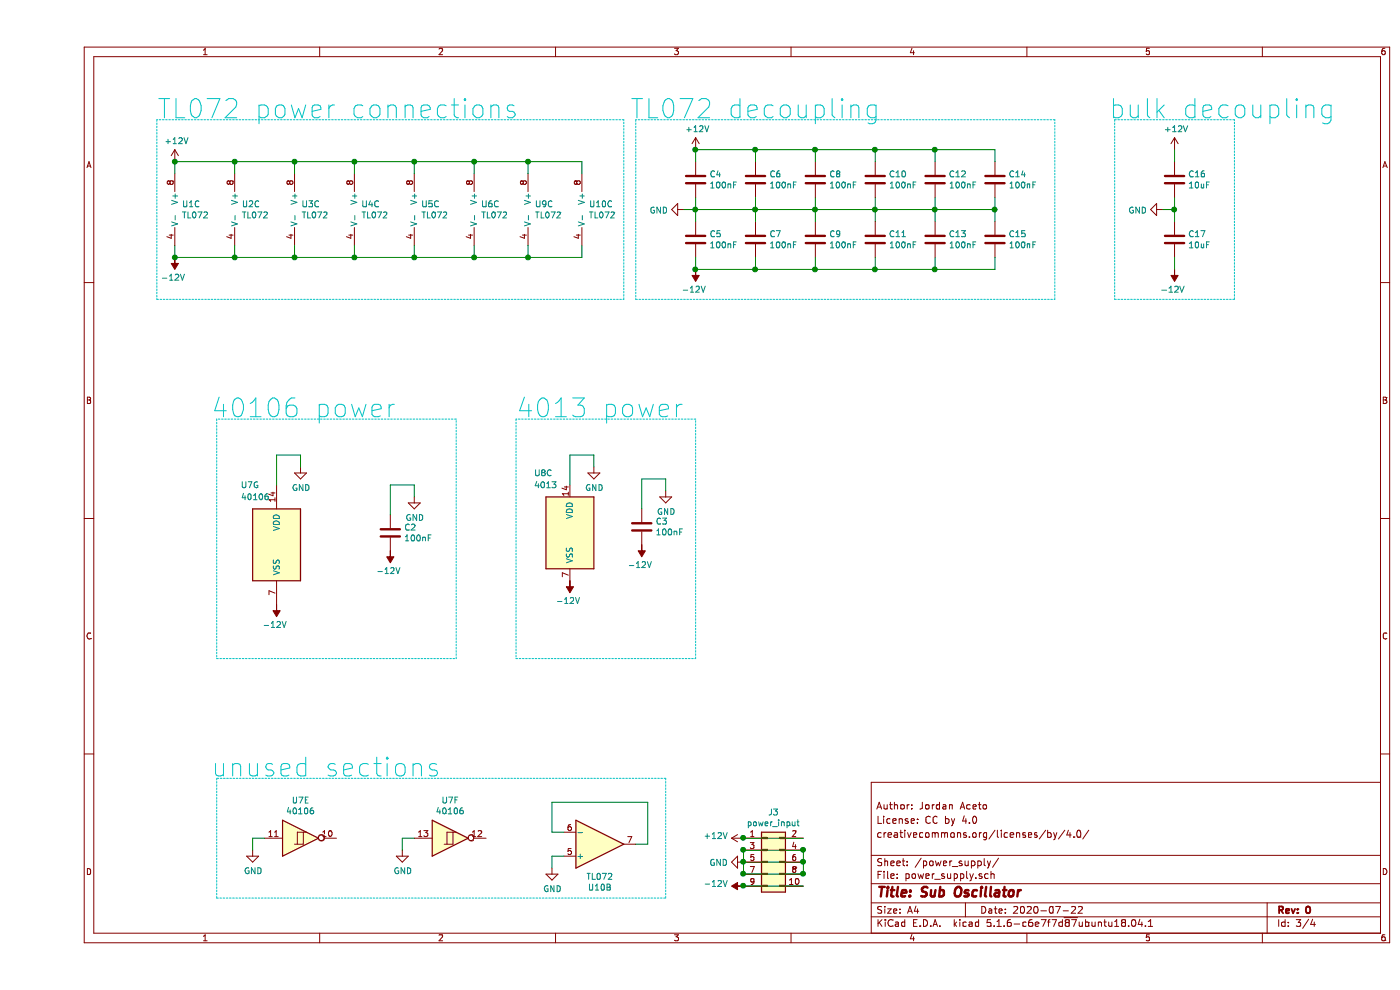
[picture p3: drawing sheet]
EESchema Schematic File Version 4
EELAYER 30 0
EELAYER END
$Descr A4 11693 8268
encoding utf-8
Sheet 3 4
Title "Sub Oscillator"
Date "2020-07-22"
Rev "0"
Comp ""
Comment1 "creativecommons.org/licenses/by/4.0/"
Comment2 "License: CC by 4.0"
Comment3 "Author: Jordan Aceto"
Comment4 ""
$EndDescr
$Comp
L 4xxx:40106 U?
U 7 1
P 2000 4550
AR Path="/5EE5C265/5EE828C8" Ref="U?"  Part="2" 
AR Path="/5EE5F4A3/5EE828C8" Ref="U7"  Part="7" 
F 0 "U7" H 1700 5050 50  0000 L CNN
F 1 "40106" H 1700 4950 50  0000 L CNN
F 2 "Package_SO:SOIC-14_3.9x8.7mm_P1.27mm" H 2000 4550 50  0001 C CNN
F 3 "https://assets.nexperia.com/documents/data-sheet/HEF40106B.pdf" H 2000 4550 50  0001 C CNN
	7    2000 4550
	1    0    0    -1  
$EndComp
$Comp
L power:GND #PWR021
U 1 1
P 4650 3900
F 0 "#PWR021" H 4650 3650 50  0001 C CNN
F 1 "GND" H 4655 3727 50  0000 C CNN
F 2 "" H 4650 3900 50  0001 C CNN
F 3 "" H 4650 3900 50  0001 C CNN
	1    4650 3900
	1    0    0    -1  
$EndComp
Wire Wire Line
	4650 3900 4650 3800
Wire Wire Line
	4650 3800 4450 3800
Wire Wire Line
	4450 3800 4450 4050
$Comp
L power:GND #PWR016
U 1 1
P 2200 3900
F 0 "#PWR016" H 2200 3650 50  0001 C CNN
F 1 "GND" H 2205 3727 50  0000 C CNN
F 2 "" H 2200 3900 50  0001 C CNN
F 3 "" H 2200 3900 50  0001 C CNN
	1    2200 3900
	1    0    0    -1  
$EndComp
Wire Wire Line
	2200 3900 2200 3800
Wire Wire Line
	2200 3800 2000 3800
Wire Wire Line
	2000 3800 2000 4050
Wire Wire Line
	1150 1450 1150 1350
Wire Wire Line
	1150 1350 1650 1350
Wire Wire Line
	2150 1350 2150 1450
Wire Wire Line
	1650 1450 1650 1350
Connection ~ 1650 1350
Wire Wire Line
	1650 1350 2150 1350
Wire Wire Line
	2150 2050 2150 2150
Wire Wire Line
	1150 2150 1150 2050
Wire Wire Line
	1650 2050 1650 2150
Wire Wire Line
	1150 2150 1650 2150
Connection ~ 1650 2150
Wire Wire Line
	1650 2150 2150 2150
Wire Wire Line
	2650 1450 2650 1350
Wire Wire Line
	2650 1350 3150 1350
Wire Wire Line
	3650 1350 3650 1450
Wire Wire Line
	3150 1450 3150 1350
Connection ~ 3150 1350
Wire Wire Line
	3150 1350 3650 1350
Wire Wire Line
	3650 2050 3650 2150
Wire Wire Line
	2650 2150 2650 2050
Wire Wire Line
	3150 2050 3150 2150
Wire Wire Line
	2650 2150 3150 2150
Connection ~ 3150 2150
Wire Wire Line
	3150 2150 3650 2150
Wire Wire Line
	2650 2150 2150 2150
Connection ~ 2650 2150
Connection ~ 2150 2150
Wire Wire Line
	2650 1350 2150 1350
Connection ~ 2650 1350
Connection ~ 2150 1350
$Comp
L power:GND #PWR014
U 1 1
P 1800 7100
F 0 "#PWR014" H 1800 6850 50  0001 C CNN
F 1 "GND" H 1805 6927 50  0000 C CNN
F 2 "" H 1800 7100 50  0001 C CNN
F 3 "" H 1800 7100 50  0001 C CNN
	1    1800 7100
	1    0    0    -1  
$EndComp
Wire Wire Line
	1800 7100 1800 7000
Wire Wire Line
	1800 7000 1900 7000
$Comp
L power:GND #PWR018
U 1 1
P 3050 7100
F 0 "#PWR018" H 3050 6850 50  0001 C CNN
F 1 "GND" H 3055 6927 50  0000 C CNN
F 2 "" H 3050 7100 50  0001 C CNN
F 3 "" H 3050 7100 50  0001 C CNN
	1    3050 7100
	1    0    0    -1  
$EndComp
Wire Wire Line
	3050 7100 3050 7000
Wire Wire Line
	3050 7000 3150 7000
Text Notes 1450 6500 0    157  ~ 0
unused sections
Wire Notes Line
	1500 7500 5250 7500
Wire Notes Line
	5250 7500 5250 6500
Wire Notes Line
	5250 6500 1500 6500
Wire Notes Line
	1500 6500 1500 7500
$Comp
L Device:C C4
U 1 1
P 5500 1500
F 0 "C4" H 5615 1546 50  0000 L CNN
F 1 "100nF" H 5615 1455 50  0000 L CNN
F 2 "Capacitor_SMD:C_0805_2012Metric_Pad1.15x1.40mm_HandSolder" H 5538 1350 50  0001 C CNN
F 3 "~" H 5500 1500 50  0001 C CNN
	1    5500 1500
	1    0    0    -1  
$EndComp
$Comp
L Device:C C6
U 1 1
P 6000 1500
F 0 "C6" H 6115 1546 50  0000 L CNN
F 1 "100nF" H 6115 1455 50  0000 L CNN
F 2 "Capacitor_SMD:C_0805_2012Metric_Pad1.15x1.40mm_HandSolder" H 6038 1350 50  0001 C CNN
F 3 "~" H 6000 1500 50  0001 C CNN
	1    6000 1500
	1    0    0    -1  
$EndComp
$Comp
L Device:C C8
U 1 1
P 6500 1500
F 0 "C8" H 6615 1546 50  0000 L CNN
F 1 "100nF" H 6615 1455 50  0000 L CNN
F 2 "Capacitor_SMD:C_0805_2012Metric_Pad1.15x1.40mm_HandSolder" H 6538 1350 50  0001 C CNN
F 3 "~" H 6500 1500 50  0001 C CNN
	1    6500 1500
	1    0    0    -1  
$EndComp
$Comp
L Device:C C10
U 1 1
P 7000 1500
F 0 "C10" H 7115 1546 50  0000 L CNN
F 1 "100nF" H 7115 1455 50  0000 L CNN
F 2 "Capacitor_SMD:C_0805_2012Metric_Pad1.15x1.40mm_HandSolder" H 7038 1350 50  0001 C CNN
F 3 "~" H 7000 1500 50  0001 C CNN
	1    7000 1500
	1    0    0    -1  
$EndComp
$Comp
L Device:C C12
U 1 1
P 7500 1500
F 0 "C12" H 7615 1546 50  0000 L CNN
F 1 "100nF" H 7615 1455 50  0000 L CNN
F 2 "Capacitor_SMD:C_0805_2012Metric_Pad1.15x1.40mm_HandSolder" H 7538 1350 50  0001 C CNN
F 3 "~" H 7500 1500 50  0001 C CNN
	1    7500 1500
	1    0    0    -1  
$EndComp
$Comp
L Device:C C14
U 1 1
P 8000 1500
F 0 "C14" H 8115 1546 50  0000 L CNN
F 1 "100nF" H 8115 1455 50  0000 L CNN
F 2 "Capacitor_SMD:C_0805_2012Metric_Pad1.15x1.40mm_HandSolder" H 8038 1350 50  0001 C CNN
F 3 "~" H 8000 1500 50  0001 C CNN
	1    8000 1500
	1    0    0    -1  
$EndComp
$Comp
L Device:C C5
U 1 1
P 5500 2000
F 0 "C5" H 5615 2046 50  0000 L CNN
F 1 "100nF" H 5615 1955 50  0000 L CNN
F 2 "Capacitor_SMD:C_0805_2012Metric_Pad1.15x1.40mm_HandSolder" H 5538 1850 50  0001 C CNN
F 3 "~" H 5500 2000 50  0001 C CNN
	1    5500 2000
	1    0    0    -1  
$EndComp
$Comp
L Device:C C7
U 1 1
P 6000 2000
F 0 "C7" H 6115 2046 50  0000 L CNN
F 1 "100nF" H 6115 1955 50  0000 L CNN
F 2 "Capacitor_SMD:C_0805_2012Metric_Pad1.15x1.40mm_HandSolder" H 6038 1850 50  0001 C CNN
F 3 "~" H 6000 2000 50  0001 C CNN
	1    6000 2000
	1    0    0    -1  
$EndComp
$Comp
L Device:C C9
U 1 1
P 6500 2000
F 0 "C9" H 6615 2046 50  0000 L CNN
F 1 "100nF" H 6615 1955 50  0000 L CNN
F 2 "Capacitor_SMD:C_0805_2012Metric_Pad1.15x1.40mm_HandSolder" H 6538 1850 50  0001 C CNN
F 3 "~" H 6500 2000 50  0001 C CNN
	1    6500 2000
	1    0    0    -1  
$EndComp
$Comp
L Device:C C11
U 1 1
P 7000 2000
F 0 "C11" H 7115 2046 50  0000 L CNN
F 1 "100nF" H 7115 1955 50  0000 L CNN
F 2 "Capacitor_SMD:C_0805_2012Metric_Pad1.15x1.40mm_HandSolder" H 7038 1850 50  0001 C CNN
F 3 "~" H 7000 2000 50  0001 C CNN
	1    7000 2000
	1    0    0    -1  
$EndComp
$Comp
L Device:C C13
U 1 1
P 7500 2000
F 0 "C13" H 7615 2046 50  0000 L CNN
F 1 "100nF" H 7615 1955 50  0000 L CNN
F 2 "Capacitor_SMD:C_0805_2012Metric_Pad1.15x1.40mm_HandSolder" H 7538 1850 50  0001 C CNN
F 3 "~" H 7500 2000 50  0001 C CNN
	1    7500 2000
	1    0    0    -1  
$EndComp
$Comp
L Device:C C15
U 1 1
P 8000 2000
F 0 "C15" H 8115 2046 50  0000 L CNN
F 1 "100nF" H 8115 1955 50  0000 L CNN
F 2 "Capacitor_SMD:C_0805_2012Metric_Pad1.15x1.40mm_HandSolder" H 8038 1850 50  0001 C CNN
F 3 "~" H 8000 2000 50  0001 C CNN
	1    8000 2000
	1    0    0    -1  
$EndComp
Wire Wire Line
	8000 1350 8000 1250
Wire Wire Line
	8000 1250 7500 1250
Wire Wire Line
	5500 1250 5500 1350
Wire Wire Line
	6000 1350 6000 1250
Connection ~ 6000 1250
Wire Wire Line
	6000 1250 5500 1250
Wire Wire Line
	6500 1350 6500 1250
Connection ~ 6500 1250
Wire Wire Line
	6500 1250 6000 1250
Wire Wire Line
	7000 1350 7000 1250
Connection ~ 7000 1250
Wire Wire Line
	7000 1250 6500 1250
Wire Wire Line
	7500 1350 7500 1250
Connection ~ 7500 1250
Wire Wire Line
	7500 1250 7000 1250
Wire Wire Line
	8000 1650 8000 1750
Wire Wire Line
	8000 1750 7500 1750
Wire Wire Line
	5500 1750 5500 1650
Wire Wire Line
	5500 1750 5500 1850
Connection ~ 5500 1750
Wire Wire Line
	6000 1750 6000 1650
Connection ~ 6000 1750
Wire Wire Line
	6000 1750 5500 1750
Wire Wire Line
	6000 1750 6000 1850
Wire Wire Line
	6500 1650 6500 1750
Connection ~ 6500 1750
Wire Wire Line
	6500 1750 6000 1750
Wire Wire Line
	6500 1750 6500 1850
Wire Wire Line
	7000 1650 7000 1750
Connection ~ 7000 1750
Wire Wire Line
	7000 1750 6500 1750
Wire Wire Line
	7000 1750 7000 1850
Wire Wire Line
	7500 1650 7500 1750
Connection ~ 7500 1750
Wire Wire Line
	7500 1750 7000 1750
Wire Wire Line
	7500 1750 7500 1850
Wire Wire Line
	8000 1750 8000 1850
Connection ~ 8000 1750
Wire Wire Line
	8000 2150 8000 2250
Wire Wire Line
	8000 2250 7500 2250
Wire Wire Line
	5500 2250 5500 2150
Wire Wire Line
	6000 2150 6000 2250
Connection ~ 6000 2250
Wire Wire Line
	6000 2250 5500 2250
Wire Wire Line
	6500 2150 6500 2250
Connection ~ 6500 2250
Wire Wire Line
	6500 2250 6000 2250
Wire Wire Line
	7000 2150 7000 2250
Connection ~ 7000 2250
Wire Wire Line
	7000 2250 6500 2250
Wire Wire Line
	7500 2150 7500 2250
Connection ~ 7500 2250
Wire Wire Line
	7500 2250 7000 2250
$Comp
L power:GND #PWR024
U 1 1
P 5400 1750
F 0 "#PWR024" H 5400 1500 50  0001 C CNN
F 1 "GND" V 5405 1622 50  0000 R CNN
F 2 "" H 5400 1750 50  0001 C CNN
F 3 "" H 5400 1750 50  0001 C CNN
	1    5400 1750
	0    1    1    0   
$EndComp
Wire Wire Line
	5400 1750 5500 1750
$Comp
L Device:C C2
U 1 1
P 2950 4450
F 0 "C2" H 3065 4496 50  0000 L CNN
F 1 "100nF" H 3065 4405 50  0000 L CNN
F 2 "Capacitor_SMD:C_0805_2012Metric_Pad1.15x1.40mm_HandSolder" H 2988 4300 50  0001 C CNN
F 3 "~" H 2950 4450 50  0001 C CNN
	1    2950 4450
	1    0    0    -1  
$EndComp
$Comp
L power:GND #PWR019
U 1 1
P 3150 4150
F 0 "#PWR019" H 3150 3900 50  0001 C CNN
F 1 "GND" H 3155 3977 50  0000 C CNN
F 2 "" H 3150 4150 50  0001 C CNN
F 3 "" H 3150 4150 50  0001 C CNN
	1    3150 4150
	1    0    0    -1  
$EndComp
Wire Wire Line
	3150 4150 3150 4050
Wire Wire Line
	3150 4050 2950 4050
Wire Wire Line
	2950 4050 2950 4300
$Comp
L Device:C C3
U 1 1
P 5050 4400
F 0 "C3" H 5165 4446 50  0000 L CNN
F 1 "100nF" H 5165 4355 50  0000 L CNN
F 2 "Capacitor_SMD:C_0805_2012Metric_Pad1.15x1.40mm_HandSolder" H 5088 4250 50  0001 C CNN
F 3 "~" H 5050 4400 50  0001 C CNN
	1    5050 4400
	1    0    0    -1  
$EndComp
$Comp
L power:GND #PWR023
U 1 1
P 5250 4100
F 0 "#PWR023" H 5250 3850 50  0001 C CNN
F 1 "GND" H 5255 3927 50  0000 C CNN
F 2 "" H 5250 4100 50  0001 C CNN
F 3 "" H 5250 4100 50  0001 C CNN
	1    5250 4100
	1    0    0    -1  
$EndComp
Wire Wire Line
	5250 4100 5250 4000
Wire Wire Line
	5250 4000 5050 4000
Wire Wire Line
	5050 4000 5050 4250
$Comp
L Device:C C16
U 1 1
P 9500 1500
F 0 "C16" H 9615 1546 50  0000 L CNN
F 1 "10uF" H 9615 1455 50  0000 L CNN
F 2 "Capacitor_SMD:C_0805_2012Metric_Pad1.15x1.40mm_HandSolder" H 9538 1350 50  0001 C CNN
F 3 "~" H 9500 1500 50  0001 C CNN
	1    9500 1500
	1    0    0    -1  
$EndComp
$Comp
L Device:C C17
U 1 1
P 9500 2000
F 0 "C17" H 9615 2046 50  0000 L CNN
F 1 "10uF" H 9615 1955 50  0000 L CNN
F 2 "Capacitor_SMD:C_0805_2012Metric_Pad1.15x1.40mm_HandSolder" H 9538 1850 50  0001 C CNN
F 3 "~" H 9500 2000 50  0001 C CNN
	1    9500 2000
	1    0    0    -1  
$EndComp
Wire Wire Line
	9500 1250 9500 1350
Wire Wire Line
	9500 1750 9500 1650
Wire Wire Line
	9500 1750 9500 1850
Connection ~ 9500 1750
Wire Wire Line
	9500 2250 9500 2150
$Comp
L power:GND #PWR027
U 1 1
P 9400 1750
F 0 "#PWR027" H 9400 1500 50  0001 C CNN
F 1 "GND" V 9405 1622 50  0000 R CNN
F 2 "" H 9400 1750 50  0001 C CNN
F 3 "" H 9400 1750 50  0001 C CNN
	1    9400 1750
	0    1    1    0   
$EndComp
Wire Wire Line
	9400 1750 9500 1750
Wire Notes Line
	1000 2500 4900 2500
Wire Notes Line
	4900 2500 4900 1000
Wire Notes Line
	4900 1000 1000 1000
Wire Notes Line
	1000 1000 1000 2500
Wire Notes Line
	5000 1000 5000 2500
Wire Notes Line
	5000 2500 8500 2500
Wire Notes Line
	8500 2500 8500 1000
Wire Notes Line
	8500 1000 5000 1000
Text Notes 1000 1000 0    157  ~ 0
TL072 power connections
Text Notes 4950 1000 0    157  ~ 0
TL072 decoupling
Wire Notes Line
	1500 3500 1500 5500
Wire Notes Line
	1500 5500 3500 5500
Wire Notes Line
	3500 5500 3500 3500
Wire Notes Line
	3500 3500 1500 3500
Wire Notes Line
	4000 5500 5500 5500
Wire Notes Line
	5500 5500 5500 3500
Wire Notes Line
	5500 3500 4000 3500
Wire Notes Line
	4000 3500 4000 5500
Text Notes 1450 3500 0    157  ~ 0
40106 power
$Comp
L 4xxx:4013 U8
U 3 1
P 4450 4450
F 0 "U8" H 4150 4950 50  0000 L CNN
F 1 "4013" H 4150 4850 50  0000 L CNN
F 2 "Package_SO:SOIC-14_3.9x8.7mm_P1.27mm" H 4450 4450 50  0001 C CNN
F 3 "http://www.onsemi.com/pub/Collateral/MC14013B-D.PDF" H 4450 4450 50  0001 C CNN
	3    4450 4450
	1    0    0    -1  
$EndComp
Text Notes 4000 3500 0    157  ~ 0
4013 power
Wire Notes Line
	9000 1000 9000 2500
Wire Notes Line
	9000 2500 10000 2500
Wire Notes Line
	10000 2500 10000 1000
Wire Notes Line
	10000 1000 9000 1000
Text Notes 8950 1000 0    157  ~ 0
bulk decoupling
$Comp
L Amplifier_Operational:TL072 U1
U 3 1
P 1250 1750
F 0 "U1" H 1208 1796 50  0000 L CNN
F 1 "TL072" H 1208 1705 50  0000 L CNN
F 2 "Package_SO:SOIC-8_3.9x4.9mm_P1.27mm" H 1250 1750 50  0001 C CNN
F 3 "http://www.ti.com/lit/ds/symlink/tl071.pdf" H 1250 1750 50  0001 C CNN
	3    1250 1750
	1    0    0    -1  
$EndComp
$Comp
L Amplifier_Operational:TL072 U2
U 3 1
P 1750 1750
F 0 "U2" H 1708 1796 50  0000 L CNN
F 1 "TL072" H 1708 1705 50  0000 L CNN
F 2 "Package_SO:SOIC-8_3.9x4.9mm_P1.27mm" H 1750 1750 50  0001 C CNN
F 3 "http://www.ti.com/lit/ds/symlink/tl071.pdf" H 1750 1750 50  0001 C CNN
	3    1750 1750
	1    0    0    -1  
$EndComp
$Comp
L Amplifier_Operational:TL072 U3
U 3 1
P 2250 1750
F 0 "U3" H 2208 1796 50  0000 L CNN
F 1 "TL072" H 2208 1705 50  0000 L CNN
F 2 "Package_SO:SOIC-8_3.9x4.9mm_P1.27mm" H 2250 1750 50  0001 C CNN
F 3 "http://www.ti.com/lit/ds/symlink/tl071.pdf" H 2250 1750 50  0001 C CNN
	3    2250 1750
	1    0    0    -1  
$EndComp
$Comp
L Amplifier_Operational:TL072 U4
U 3 1
P 2750 1750
F 0 "U4" H 2708 1796 50  0000 L CNN
F 1 "TL072" H 2708 1705 50  0000 L CNN
F 2 "Package_SO:SOIC-8_3.9x4.9mm_P1.27mm" H 2750 1750 50  0001 C CNN
F 3 "http://www.ti.com/lit/ds/symlink/tl071.pdf" H 2750 1750 50  0001 C CNN
	3    2750 1750
	1    0    0    -1  
$EndComp
$Comp
L Amplifier_Operational:TL072 U5
U 3 1
P 3250 1750
F 0 "U5" H 3208 1796 50  0000 L CNN
F 1 "TL072" H 3208 1705 50  0000 L CNN
F 2 "Package_SO:SOIC-8_3.9x4.9mm_P1.27mm" H 3250 1750 50  0001 C CNN
F 3 "http://www.ti.com/lit/ds/symlink/tl071.pdf" H 3250 1750 50  0001 C CNN
	3    3250 1750
	1    0    0    -1  
$EndComp
$Comp
L Amplifier_Operational:TL072 U6
U 3 1
P 3750 1750
F 0 "U6" H 3708 1796 50  0000 L CNN
F 1 "TL072" H 3708 1705 50  0000 L CNN
F 2 "Package_SO:SOIC-8_3.9x4.9mm_P1.27mm" H 3750 1750 50  0001 C CNN
F 3 "http://www.ti.com/lit/ds/symlink/tl071.pdf" H 3750 1750 50  0001 C CNN
	3    3750 1750
	1    0    0    -1  
$EndComp
$Comp
L 4xxx:40106 U7
U 5 1
P 2200 7000
F 0 "U7" H 2200 7317 50  0000 C CNN
F 1 "40106" H 2200 7226 50  0000 C CNN
F 2 "Package_SO:SOIC-14_3.9x8.7mm_P1.27mm" H 2200 7000 50  0001 C CNN
F 3 "https://assets.nexperia.com/documents/data-sheet/HEF40106B.pdf" H 2200 7000 50  0001 C CNN
	5    2200 7000
	1    0    0    -1  
$EndComp
$Comp
L 4xxx:40106 U7
U 6 1
P 3450 7000
F 0 "U7" H 3450 7317 50  0000 C CNN
F 1 "40106" H 3450 7226 50  0000 C CNN
F 2 "Package_SO:SOIC-14_3.9x8.7mm_P1.27mm" H 3450 7000 50  0001 C CNN
F 3 "https://assets.nexperia.com/documents/data-sheet/HEF40106B.pdf" H 3450 7000 50  0001 C CNN
	6    3450 7000
	1    0    0    -1  
$EndComp
$Comp
L power:+12V #PWR0105
U 1 1
P 1150 1350
F 0 "#PWR0105" H 1150 1200 50  0001 C CNN
F 1 "+12V" H 1165 1523 50  0000 C CNN
F 2 "" H 1150 1350 50  0001 C CNN
F 3 "" H 1150 1350 50  0001 C CNN
	1    1150 1350
	1    0    0    -1  
$EndComp
Connection ~ 1150 1350
$Comp
L power:+12V #PWR0106
U 1 1
P 5500 1250
F 0 "#PWR0106" H 5500 1100 50  0001 C CNN
F 1 "+12V" H 5515 1423 50  0000 C CNN
F 2 "" H 5500 1250 50  0001 C CNN
F 3 "" H 5500 1250 50  0001 C CNN
	1    5500 1250
	1    0    0    -1  
$EndComp
Connection ~ 5500 1250
$Comp
L power:+12V #PWR0107
U 1 1
P 9500 1250
F 0 "#PWR0107" H 9500 1100 50  0001 C CNN
F 1 "+12V" H 9515 1423 50  0000 C CNN
F 2 "" H 9500 1250 50  0001 C CNN
F 3 "" H 9500 1250 50  0001 C CNN
	1    9500 1250
	1    0    0    -1  
$EndComp
$Comp
L power:-12V #PWR0108
U 1 1
P 1150 2150
F 0 "#PWR0108" H 1150 2250 50  0001 C CNN
F 1 "-12V" H 1165 2323 50  0000 C CNN
F 2 "" H 1150 2150 50  0001 C CNN
F 3 "" H 1150 2150 50  0001 C CNN
	1    1150 2150
	-1   0    0    1   
$EndComp
Connection ~ 1150 2150
$Comp
L power:-12V #PWR0109
U 1 1
P 5500 2250
F 0 "#PWR0109" H 5500 2350 50  0001 C CNN
F 1 "-12V" H 5515 2423 50  0000 C CNN
F 2 "" H 5500 2250 50  0001 C CNN
F 3 "" H 5500 2250 50  0001 C CNN
	1    5500 2250
	-1   0    0    1   
$EndComp
Connection ~ 5500 2250
$Comp
L power:-12V #PWR0110
U 1 1
P 9500 2250
F 0 "#PWR0110" H 9500 2350 50  0001 C CNN
F 1 "-12V" H 9515 2423 50  0000 C CNN
F 2 "" H 9500 2250 50  0001 C CNN
F 3 "" H 9500 2250 50  0001 C CNN
	1    9500 2250
	-1   0    0    1   
$EndComp
$Comp
L power:-12V #PWR0111
U 1 1
P 4450 4850
F 0 "#PWR0111" H 4450 4950 50  0001 C CNN
F 1 "-12V" H 4465 5023 50  0000 C CNN
F 2 "" H 4450 4850 50  0001 C CNN
F 3 "" H 4450 4850 50  0001 C CNN
	1    4450 4850
	-1   0    0    1   
$EndComp
$Comp
L power:-12V #PWR0112
U 1 1
P 2000 5050
F 0 "#PWR0112" H 2000 5150 50  0001 C CNN
F 1 "-12V" H 2015 5223 50  0000 C CNN
F 2 "" H 2000 5050 50  0001 C CNN
F 3 "" H 2000 5050 50  0001 C CNN
	1    2000 5050
	-1   0    0    1   
$EndComp
$Comp
L power:-12V #PWR0113
U 1 1
P 2950 4600
F 0 "#PWR0113" H 2950 4700 50  0001 C CNN
F 1 "-12V" H 2965 4773 50  0000 C CNN
F 2 "" H 2950 4600 50  0001 C CNN
F 3 "" H 2950 4600 50  0001 C CNN
	1    2950 4600
	-1   0    0    1   
$EndComp
$Comp
L power:-12V #PWR0114
U 1 1
P 5050 4550
F 0 "#PWR0114" H 5050 4650 50  0001 C CNN
F 1 "-12V" H 5065 4723 50  0000 C CNN
F 2 "" H 5050 4550 50  0001 C CNN
F 3 "" H 5050 4550 50  0001 C CNN
	1    5050 4550
	-1   0    0    1   
$EndComp
$Comp
L Amplifier_Operational:TL072 U9
U 3 1
P 4200 1750
F 0 "U9" H 4158 1796 50  0000 L CNN
F 1 "TL072" H 4158 1705 50  0000 L CNN
F 2 "Package_SO:SOIC-8_3.9x4.9mm_P1.27mm" H 4200 1750 50  0001 C CNN
F 3 "http://www.ti.com/lit/ds/symlink/tl071.pdf" H 4200 1750 50  0001 C CNN
	3    4200 1750
	1    0    0    -1  
$EndComp
$Comp
L Amplifier_Operational:TL072 U10
U 3 1
P 4650 1750
F 0 "U10" H 4608 1796 50  0000 L CNN
F 1 "TL072" H 4608 1705 50  0000 L CNN
F 2 "Package_SO:SOIC-8_3.9x4.9mm_P1.27mm" H 4650 1750 50  0001 C CNN
F 3 "http://www.ti.com/lit/ds/symlink/tl071.pdf" H 4650 1750 50  0001 C CNN
	3    4650 1750
	1    0    0    -1  
$EndComp
Wire Wire Line
	4100 1450 4100 1350
Wire Wire Line
	4100 1350 3650 1350
Connection ~ 3650 1350
Wire Wire Line
	4550 1450 4550 1350
Wire Wire Line
	4550 1350 4100 1350
Connection ~ 4100 1350
Wire Wire Line
	4100 2050 4100 2150
Wire Wire Line
	4100 2150 3650 2150
Connection ~ 3650 2150
Wire Wire Line
	4550 2050 4550 2150
Wire Wire Line
	4550 2150 4100 2150
Connection ~ 4100 2150
$Comp
L Connector_Generic:Conn_02x05_Odd_Even J?
U 1 1
P 6100 7200
AR Path="/5EF9A242" Ref="J?"  Part="1" 
AR Path="/5EE5F4A3/5EF9A242" Ref="J3"  Part="1" 
F 0 "J3" H 6150 7617 50  0000 C CNN
F 1 "power_input" H 6150 7526 50  0000 C CNN
F 2 "Connector_PinHeader_2.54mm:PinHeader_2x05_P2.54mm_Vertical" H 6100 7200 50  0001 C CNN
F 3 "~" H 6100 7200 50  0001 C CNN
	1    6100 7200
	1    0    0    -1  
$EndComp
Wire Wire Line
	5900 7000 6400 7000
Wire Wire Line
	6400 7100 6400 7200
Wire Wire Line
	6400 7200 6400 7300
Connection ~ 6400 7200
Wire Wire Line
	6400 7300 5900 7300
Connection ~ 6400 7300
Wire Wire Line
	5900 7300 5900 7200
Connection ~ 5900 7300
Wire Wire Line
	5900 7200 5900 7100
Connection ~ 5900 7200
Wire Wire Line
	5900 7100 6400 7100
Connection ~ 5900 7100
Connection ~ 6400 7100
Wire Wire Line
	6400 7200 5900 7200
Wire Wire Line
	5900 7400 6400 7400
$Comp
L power:GND #PWR?
U 1 1
P 5900 7200
AR Path="/5EF9A257" Ref="#PWR?"  Part="1" 
AR Path="/5EE5F4A3/5EF9A257" Ref="#PWR020"  Part="1" 
F 0 "#PWR020" H 5900 6950 50  0001 C CNN
F 1 "GND" V 5905 7072 50  0000 R CNN
F 2 "" H 5900 7200 50  0001 C CNN
F 3 "" H 5900 7200 50  0001 C CNN
	1    5900 7200
	0    1    1    0   
$EndComp
$Comp
L power:-12V #PWR?
U 1 1
P 5900 7400
AR Path="/5EF9A25D" Ref="#PWR?"  Part="1" 
AR Path="/5EE5F4A3/5EF9A25D" Ref="#PWR022"  Part="1" 
F 0 "#PWR022" H 5900 7500 50  0001 C CNN
F 1 "-12V" V 5915 7528 50  0000 L CNN
F 2 "" H 5900 7400 50  0001 C CNN
F 3 "" H 5900 7400 50  0001 C CNN
	1    5900 7400
	0    -1   -1   0   
$EndComp
Connection ~ 5900 7400
$Comp
L power:+12V #PWR?
U 1 1
P 5900 7000
AR Path="/5EF9A264" Ref="#PWR?"  Part="1" 
AR Path="/5EE5F4A3/5EF9A264" Ref="#PWR017"  Part="1" 
F 0 "#PWR017" H 5900 6850 50  0001 C CNN
F 1 "+12V" V 5915 7128 50  0000 L CNN
F 2 "" H 5900 7000 50  0001 C CNN
F 3 "" H 5900 7000 50  0001 C CNN
	1    5900 7000
	0    -1   -1   0   
$EndComp
Connection ~ 5900 7000
$Comp
L Amplifier_Operational:TL072 U?
U 2 1
P 4700 7050
AR Path="/5F11EAFB" Ref="U?"  Part="2" 
AR Path="/5EE5F4A3/5F11EAFB" Ref="U10"  Part="2" 
F 0 "U10" H 4700 7417 50  0000 C CNN
F 1 "TL072" H 4700 7326 50  0000 C CNN
F 2 "Package_SO:SOIC-8_3.9x4.9mm_P1.27mm" H 4700 7050 50  0001 C CNN
F 3 "http://www.ti.com/lit/ds/symlink/tl071.pdf" H 4700 7050 50  0001 C CNN
	2    4700 7050
	1    0    0    1   
$EndComp
Wire Wire Line
	4400 6950 4300 6950
Wire Wire Line
	4300 6950 4300 6700
Wire Wire Line
	4300 6700 5100 6700
Wire Wire Line
	5100 6700 5100 7050
Wire Wire Line
	5100 7050 5000 7050
$Comp
L power:GND #PWR015
U 1 1
P 4300 7250
F 0 "#PWR015" H 4300 7000 50  0001 C CNN
F 1 "GND" H 4305 7077 50  0000 C CNN
F 2 "" H 4300 7250 50  0001 C CNN
F 3 "" H 4300 7250 50  0001 C CNN
	1    4300 7250
	1    0    0    -1  
$EndComp
Wire Wire Line
	4300 7250 4300 7150
Wire Wire Line
	4300 7150 4400 7150
$EndSCHEMATC
